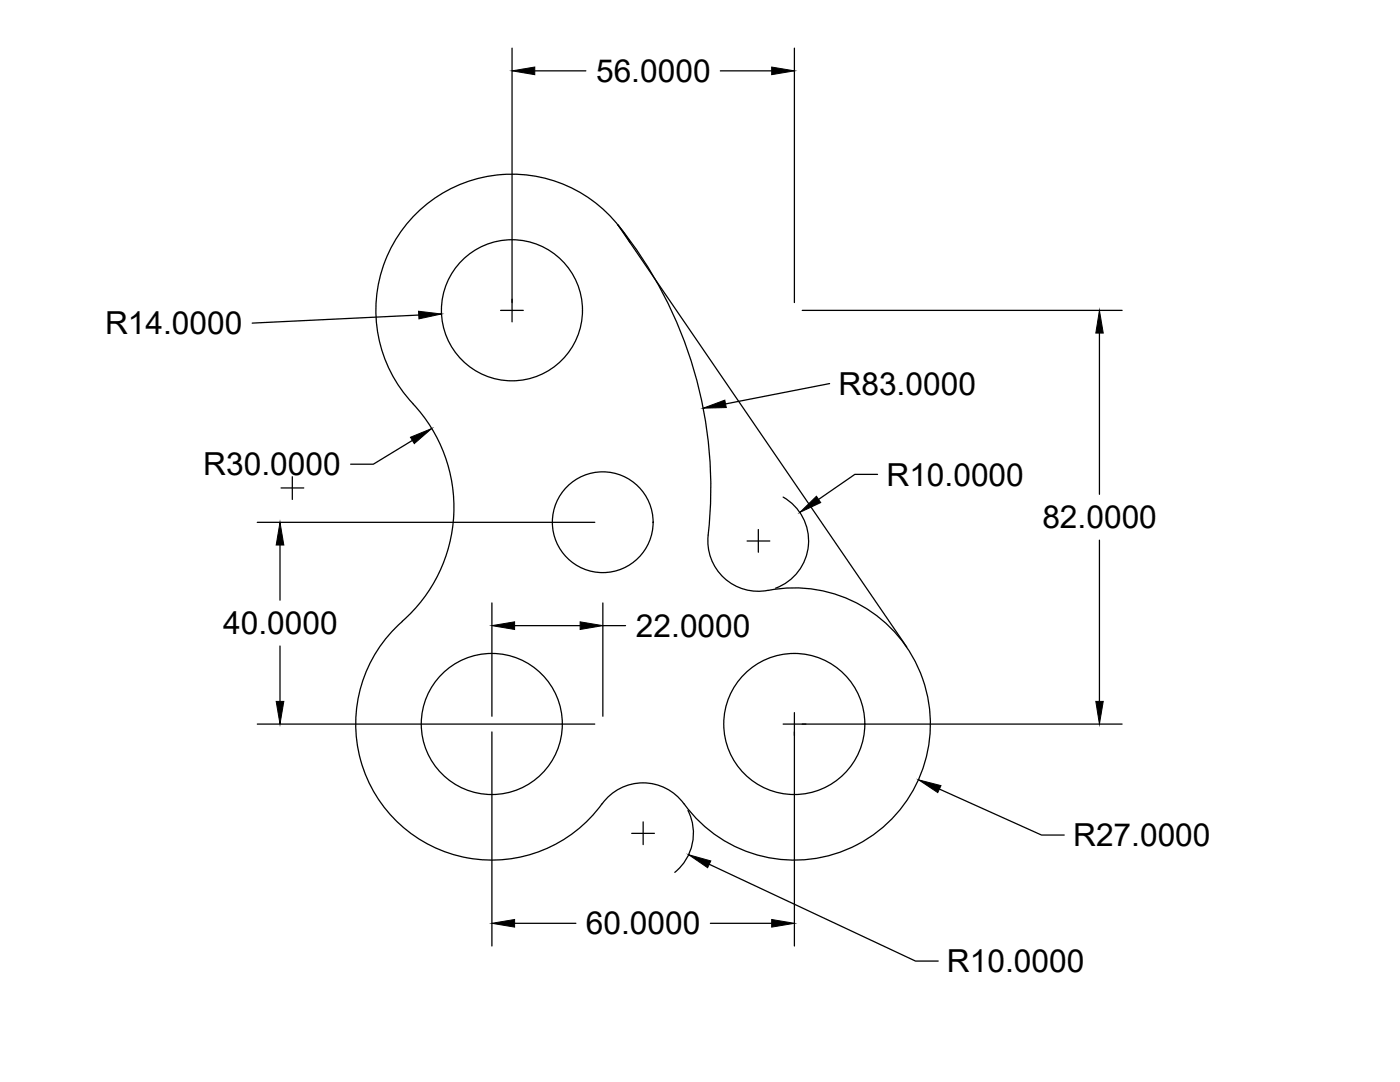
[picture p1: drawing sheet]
<svg xmlns="http://www.w3.org/2000/svg" width="279mm" height="216mm" viewBox="0 0 279 216" stroke-linecap="round" stroke-linejoin="round" font-family="sans-serif">
<!-- layer: 0 -->
<g fill="none" stroke="#000" stroke-width=".25">
<path d="M102.2 9.6v54.6M106.7 14.1h10.2M143.8 14.1h10.2M158.5 9.6v50.8M123.3 44.8a83.9 83.9 0 0 1 18 62.9 10.1 10.1 0 0 0 12 10.1 27.2 27.2 0 0 1 30.3 37.1 27.2 27.2 0 0 1-47.7 4.7 10.1 10.1 0 0 0-15.7 .8 27.2 27.2 0 0 1-40.3 4.1 27.2 27.2 0 0 1 .4-40.5M123.3 44.9l57.7 84.2M125.7 48.4a27.2 27.2 0 0 0-39.7-8.3 27.2 27.2 0 0 0-3.6 40.4M83.6 62.9l-33.3 1.6M99.9 61.9h4.5M160.1 61.9h63.8M165.6 76.5l-20.8 4.1M219.4 66.5v32.1"/>
<path d="M56.1 97.4h4.5M58.3 95.1v4.6M82.3 87.9l-7.8 4.7h-4.5M82.4 80.5a30.2 30.2 0 0 1-2.1 43.5M156.3 99.2a10.1 10.1 0 0 1 5 9.6 10.1 10.1 0 0 1-6.5 8.6M175.1 94.7h-4.5l-7.2 5M51.4 104.2h67.3M55.9 108.8v11M149.1 108h4.5M151.3 105.7v4.5M219.4 107.8v32.2M55.9 128.9v11.1"/>
<path d="M98.2 120.3v22.6M102.7 124.8h13.1M120.3 120.3v22.6M120.3 124.8h4.5M51.4 144.5h67.3M98.2 146.1v42.7M156.3 144.5h67.6M158.5 142.2v46.6M187.5 157.4l20.4 9.2h4.5M126.1 166.3h4.5M128.4 164v4.5M137.3 161.7a10.1 10.1 0 0 1-2.6 12.4"/>
<path d="M141.6 172.5l41.1 19.3h4.5M102.7 184.2h12.2M141.8 184.2h12.2"/>
<circle cx="102.2" cy="61.9" r="14.1"/>
<circle cx="120.3" cy="104.2" r="10.1"/>
<circle cx="98.1" cy="144.5" r="14.1"/>
<circle cx="158.5" cy="144.5" r="14.1"/>
</g>
<g fill="#000" stroke="#000" stroke-width=".2">
<path d="M102.2 14.1l4.5-.7v1.5zM154 13.4l4.5 .7-4.5 .8zM83.5 62.1l4.6 .6-4.5 .9zM140.3 81.4l4.4-1.6 .2 1.5zM219.4 61.9l.8 4.6h-1.5zM81.9 87.2l4.2-1.7-3.4 3zM159.6 102.2l3.3-3.2 .9 1.3zM55.9 104.2l.7 4.6h-1.5zM55.1 140h1.5l-.7 4.5zM98.2 124.8l4.5-.7v1.5zM115.8 124.1l4.5 .7-4.5 .8zM218.7 140h1.5l-.8 4.5z"/>
<path d="M183.3 155.6l4.5 1.2-.6 1.4zM137.5 170.6l4.4 1.2-.7 1.3zM98.2 184.2l4.5-.7v1.5zM154 183.5l4.5 .7-4.5 .8z"/>
</g>
<g font-size="6.3">
<text x="119" y="16.4">56.0000</text>
<text x="21" y="66.7">R14.0000</text>
<text x="167.3" y="78.8">R83.0000</text>
<text x="40.6" y="94.9">R30.0000</text>
<text x="176.9" y="96.9">R10.0000</text>
<text x="208" y="105.5">82.0000</text>
<text x="44.5" y="126.6">40.0000</text>
<text x="126.9" y="127.1">22.0000</text>
<text x="214.2" y="168.8">R27.0000</text>
<text x="116.9" y="186.4">60.0000</text>
<text x="189" y="194">R10.0000</text>
</g>
</svg>
